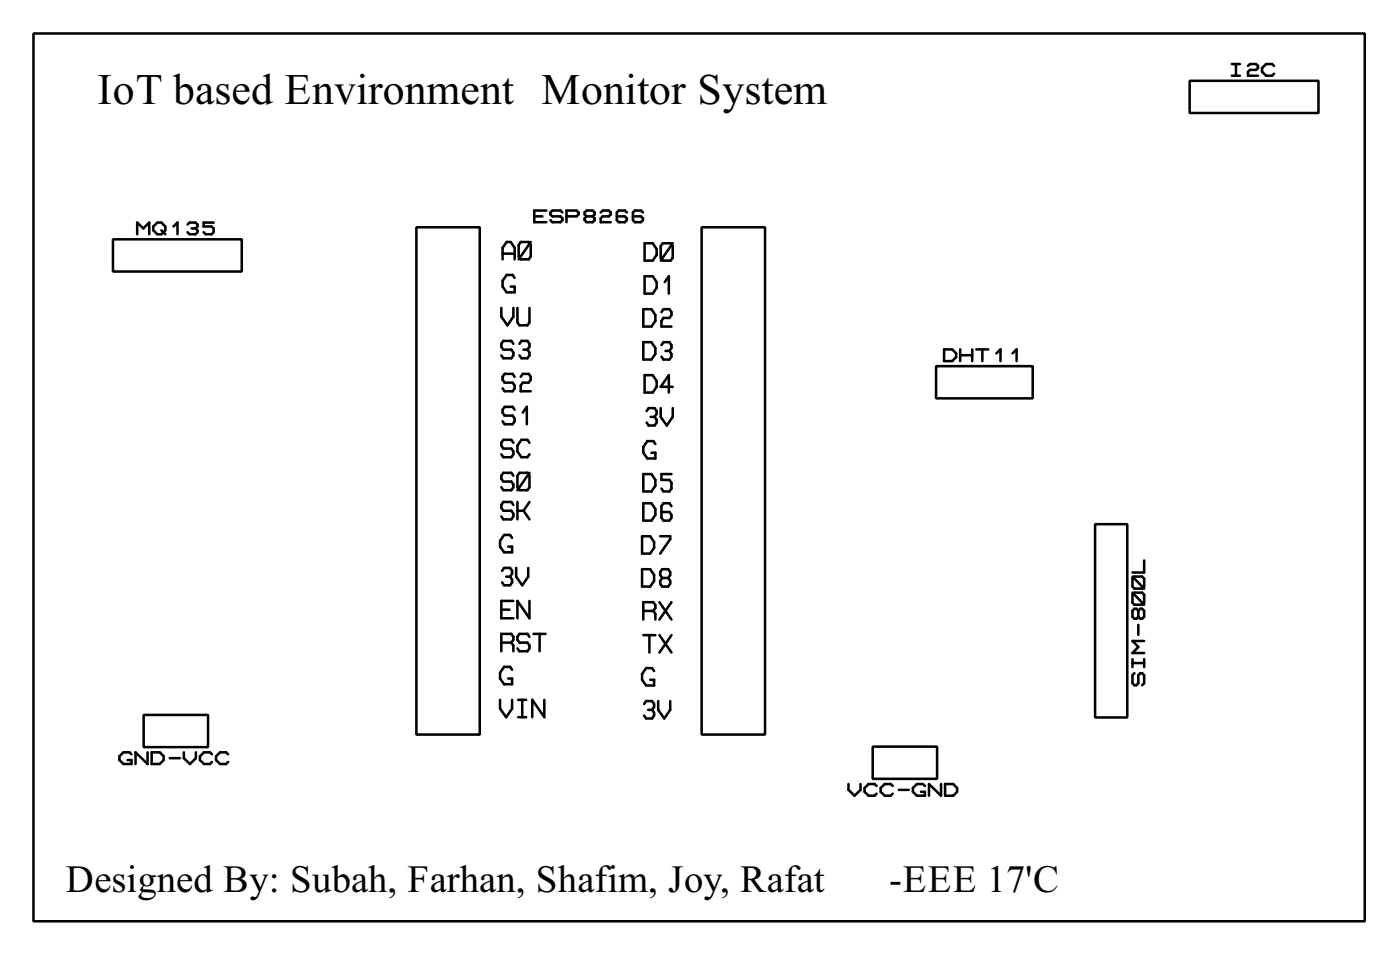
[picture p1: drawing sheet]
<svg xmlns="http://www.w3.org/2000/svg" width="110mm" height="75mm" viewBox="0 0 110 75" stroke-linecap="round" stroke-linejoin="round" font-family="sans-serif">
<g fill="none" stroke="#000" stroke-width=".2">
<path d="M2.6 2.6h105v70h-105zM8.9 18.9h10.2v2.5h-10.2zM10.8 18.5v-1l.5 .5 .5-.5v1M12.1 17.9l.3-.4h.3l.3 .4v.3l-.3 .3h-.3l-.3-.3zM12.7 18.2l.3 .3M13.7 17.9l.3-.4v1M14.8 17.7l.1-.2h.5l.2 .2v.2l-.2 .1M15.1 18h.3M15.4 18l.2 .2v.1l-.2 .2h-.5l-.1-.2M16.8 17.5h-.7v.4h.6l.1 .1v.3l-.1 .2h-.5l-.1-.2M32.8 17.9h5v40h-5zM39.6 20h1"/>
<path d="M41.1 19.1h.6l.2 .2v.9l-.2 .2h-.6l-.2-.2v-.9zM41.9 19.1l-1 1.3M42.1 17.1h.7M43.1 16.6h-1v.9h1M44.4 16.7l-.2-.1h-.6l-.2 .1v.2l.2 .2h.6l.2 .1v.2l-.2 .1h-.6l-.2-.1M44.7 17.1h.8l.1-.2v-.2l-.1-.1h-.8v.9M46.3 17.1l-.2 .1v.2l.2 .1h.4l.2-.1v-.2l-.2-.1M46.3 17.1l-.2-.2v-.2l.2-.1h.4l.2 .1v.2l-.2 .2M46.3 17.1h.4M47.4 16.7l.1-.1h.5l.2 .1v.2l-.2 .2h-.5l-.1 .1v.3h.8M49.4 16.7l-.1-.1h-.5l-.2 .1v.7l.2 .1h.5l.1-.1v-.2l-.1-.1h-.7M50.7 16.7l-.2-.1h-.4l-.2 .1v.7l.2 .1h.4l.2-.1v-.2l-.2-.1h-.6"/>
<path d="M50.8 19.2h.7l.3 .4v.5l-.3 .4h-.7zM52.3 19.2h.6l.2 .2v.9l-.2 .2h-.6l-.2-.2v-.9zM53.1 19.2l-1 1.3M55.3 17.9h5v40h-5zM93.8 6.4h10.2v2.5h-10.2zM97.2 5h.6M97.2 6h.6M97.5 5v1M98.4 5.2l.2-.2h.5l.1 .2v.2l-.1 .1h-.5l-.2 .2v.3h.8M100.5 5.2l-.2-.2h-.4l-.4 .4v.3l.4 .3h.4l.2-.2M39.5 24.3v.7l.5 .6 .5-.6v-.7M39.6 20.4v-.9l.4-.4h.3l.3 .4v.9"/>
<path d="M40.5 27.1l-.2-.2h-.6l-.2 .2v.2l.2 .3h.6l.2 .2v.2l-.2 .2h-.6l-.2-.2M40.5 34.9l-.2-.2h-.6l-.2 .2v.2l.2 .3h.6l.2 .2v.2l-.2 .2h-.6l-.2-.2M40.5 37.5l-.2-.2h-.6l-.2 .2v.2l.2 .3h.6l.2 .2v.2l-.2 .2h-.6l-.2-.2M40.5 39.8l-.2-.2h-.6l-.2 .2v.2l.2 .3h.6l.2 .2v.2l-.2 .2h-.6l-.2-.2M40.6 21.9l-.2-.2h-.4l-.4 .4v.5l.4 .4h.6v-.4h-.3M40.6 29.7l-.2-.2h-.6l-.2 .2v.2l.2 .3h.6l.2 .2v.2l-.2 .2h-.6l-.2-.2M40.6 32.3l-.2-.2h-.6l-.2 .2v.2l.2 .3h.6l.2 .2v.2l-.2 .2h-.6l-.2-.2M40.8 24.3v1.1l.2 .2h.6l.2-.2v-1.1M40.8 39.6v1.3M41 37.3h.6l.2 .2v.9l-.2 .2h-.6l-.2-.2v-.9zM41 27.1l.1-.2h.5l.2 .2v.2l-.2 .3M41.1 29.7l.1-.2h.5l.2 .2v.2l-.2 .3h-.5l-.1 .2v.4h.8"/>
<path d="M41.2 32.5l.3-.4v1.3M41.3 27.6h.3M41.6 27.6l.2 .2v.2l-.2 .2h-.5l-.1-.2M41.8 34.9l-.2-.2h-.5l-.3 .4v.5l.3 .4h.5l.2-.2M41.8 37.3l-1 1.3M41.8 39.6l-.5 .7M50.7 24.4h.7l.3 .4v.5l-.3 .4h-.7zM50.7 27h.7l.3 .4v.5l-.3 .4h-.7zM50.7 37.4h.7l.3 .4v.5l-.3 .4h-.7zM50.7 39.7h.7l.3 .4v.5l-.3 .4h-.7zM50.8 21.8h.7l.3 .4v.5l-.3 .4h-.7zM50.8 29.6h.7l.3 .4v.5l-.3 .4h-.7z"/>
<path d="M51 32.4l.2-.2h.4l.2 .2v.2l-.2 .3M51.3 32.9h.3M51.6 32.9l.2 .2v.2l-.2 .2h-.4l-.2-.2M51.7 35l-.2-.2h-.4l-.4 .4v.5l.4 .4h.6v-.4h-.3M52.1 32.2v.7l.5 .6 .5-.6v-.7M52.2 24.6l.1-.2h.5l.2 .2v.2l-.2 .3h-.5l-.1 .2v.4h.8M52.2 27.2l.1-.2h.5l.2 .2v.2l-.2 .3M52.4 22.2l.3-.4v1.3M52.5 27.7h.3M52.8 27.7l.2 .2v.2l-.2 .2h-.5l-.1-.2M53 37.4h-.8v.4h.6l.2 .3v.4l-.2 .2h-.5l-.1-.2M53 39.9l-.2-.2h-.5l-.1 .2v.9l.1 .2h.5l.2-.2v-.2l-.2-.2h-.6"/>
<path d="M53.1 30.5h-1l.6-.9v1.3M73.8 28.9h7.6v2.5h-7.6zM74.5 27.5h.6l.3 .4v.3l-.3 .3h-.6zM75.7 27.5v1M75.7 28h1M76.7 27.5v1M77 27.5h.9M77.5 27.5v1M78.6 27.9l.3-.4v1M79.9 27.9l.3-.4v1M10.4 59.5l-.2-.2h-.5l-.3 .3v.3l.3 .3h.7v-.3h-.3M11.3 56.4h5.1v2.5h-5.1z"/>
<path d="M11.6 59.3v.9l-.9-.9v.9M12 59.3h.6l.3 .3v.3l-.3 .3h-.6zM13.4 59.8h.8M14.5 59.3v.5l.5 .4 .4-.4v-.5M16.7 59.5l-.1-.2h-.5l-.3 .3v.3l.3 .3h.5l.1-.1M18 59.5l-.2-.2h-.4l-.4 .3v.3l.4 .3h.4l.2-.1M39.4 55.2v.7l.5 .6 .5-.6v-.7M39.5 48.1h.7M39.5 50.7h.8M39.6 45l.2-.2h.4l.2 .2v.2l-.2 .3M39.9 45.5h.3M40.2 45.5l.2 .2v.2l-.2 .2h-.4l-.2-.2"/>
<path d="M40.3 50.7l.2-.3v-.2l-.2-.2h-.8v1.3M40.3 50.7l.2 .2v.4M40.4 42.4l-.2-.2h-.4l-.4 .4v.5l.4 .4h.6v-.4h-.3M40.4 52.8l-.2-.2h-.4l-.4 .4v.5l.4 .4h.6v-.4h-.3M40.5 47.4h-1v1.3h1M40.7 44.8v.7l.5 .6 .5-.6v-.7M40.8 40.3h.5M40.9 55.2h.6M40.9 56.5h.6M41.2 55.2v1.3M41.3 40.3l.5 .6M41.8 47.4v1.3l-1-1.3v1.3"/>
<path d="M41.8 50.2l-.2-.2h-.6l-.2 .2v.2l.2 .3h.6l.2 .2v.2l-.2 .2h-.6l-.2-.2M42.1 50h.9M42.6 50v1.3M42.9 55.2v1.3l-.9-1.3v1.3M50.6 42.3h.7l.3 .4v.5l-.3 .4h-.7zM50.6 44.9h.7l.3 .4v.5l-.3 .4h-.7zM50.7 48.2h.8M50.7 50.1h1M50.8 55.5l.2-.2h.4l.2 .2v.2l-.2 .3M51.1 56h.3M51.2 50.1v1.3M51.4 56l.2 .2v.2l-.2 .2h-.4l-.2-.2"/>
<path d="M51.5 48.2l.2-.3v-.2l-.2-.2h-.8v1.3M51.5 48.2l.2 .2v.4M51.6 52.9l-.2-.2h-.4l-.4 .4v.5l.4 .4h.6v-.4h-.3M51.9 55.3v.7l.5 .6 .5-.6v-.7M52 47.5l1 1.3M52 50.1l1 1.3M52.1 42.3h.8v.2l-.8 1.1M52.2 45.6l-.1-.3v-.2l.1-.2h.5l.2 .2v.2l-.2 .3M52.2 45.6l-.1 .2v.2l.1 .2h.5l.2-.2v-.2l-.2-.2M52.2 45.6h.5M53 47.5l-1 1.3M53 50.1l-1 1.3"/>
<path d="M68.8 58.9h5.1v2.5h-5.1zM86.4 41.3h2.5v15.3h-2.5zM89.3 52v.6M89.3 52.3h.9M89.3 46.7l.9 1M89.3 45.5l.9 .9M89.5 53.1l-.2 .1v.7l.2 .1h.1l.2-.1v-.7l.1-.1h.2l.1 .1v.7l-.1 .1M89.5 45.5h.6l.1 .1v.6l-.1 .2h-.6l-.2-.2v-.6zM89.5 46.7h.6l.1 .2v.6l-.1 .2h-.6l-.2-.2v-.6zM89.8 48.2l.1-.2h.2l.1 .2v.4l-.1 .2h-.2l-.1-.2M89.8 48.2v.4M89.8 49.3v.8"/>
<path d="M89.8 48.2l-.2-.2h-.1l-.2 .2v.4l.2 .2h.1l.2-.2M90.2 44.2v.9h-.9M90.2 52v.6M90.2 50.5h-.9l.5 .5-.5 .5h.9M66.9 61.8v.5l.5 .4 .5-.4v-.5M69.1 62l-.1-.2h-.5l-.3 .3v.3l.3 .3h.5l.1-.1M70.4 62l-.2-.2h-.4l-.3 .3v.3l.3 .3h.4l.2-.1M70.9 62.3h.8M72.9 62l-.1-.2h-.5l-.3 .3v.3l.3 .3h.6v-.3h-.3M74.2 61.8v.9l-.9-.9v.9M74.5 61.8h.7l.3 .3v.3l-.3 .3h-.7z"/>
</g>
<text font-size="3.8" x="7.7" y="8.2">IoT based Environment Monitor System</text>
<g font-size="3.4">
<text x="5.2" y="70.4">Designed By: Subah, Farhan, Shafim, Joy, Rafat</text>
<text x="70.1" y="70.4">-EEE 17'C</text>
</g>
</svg>
